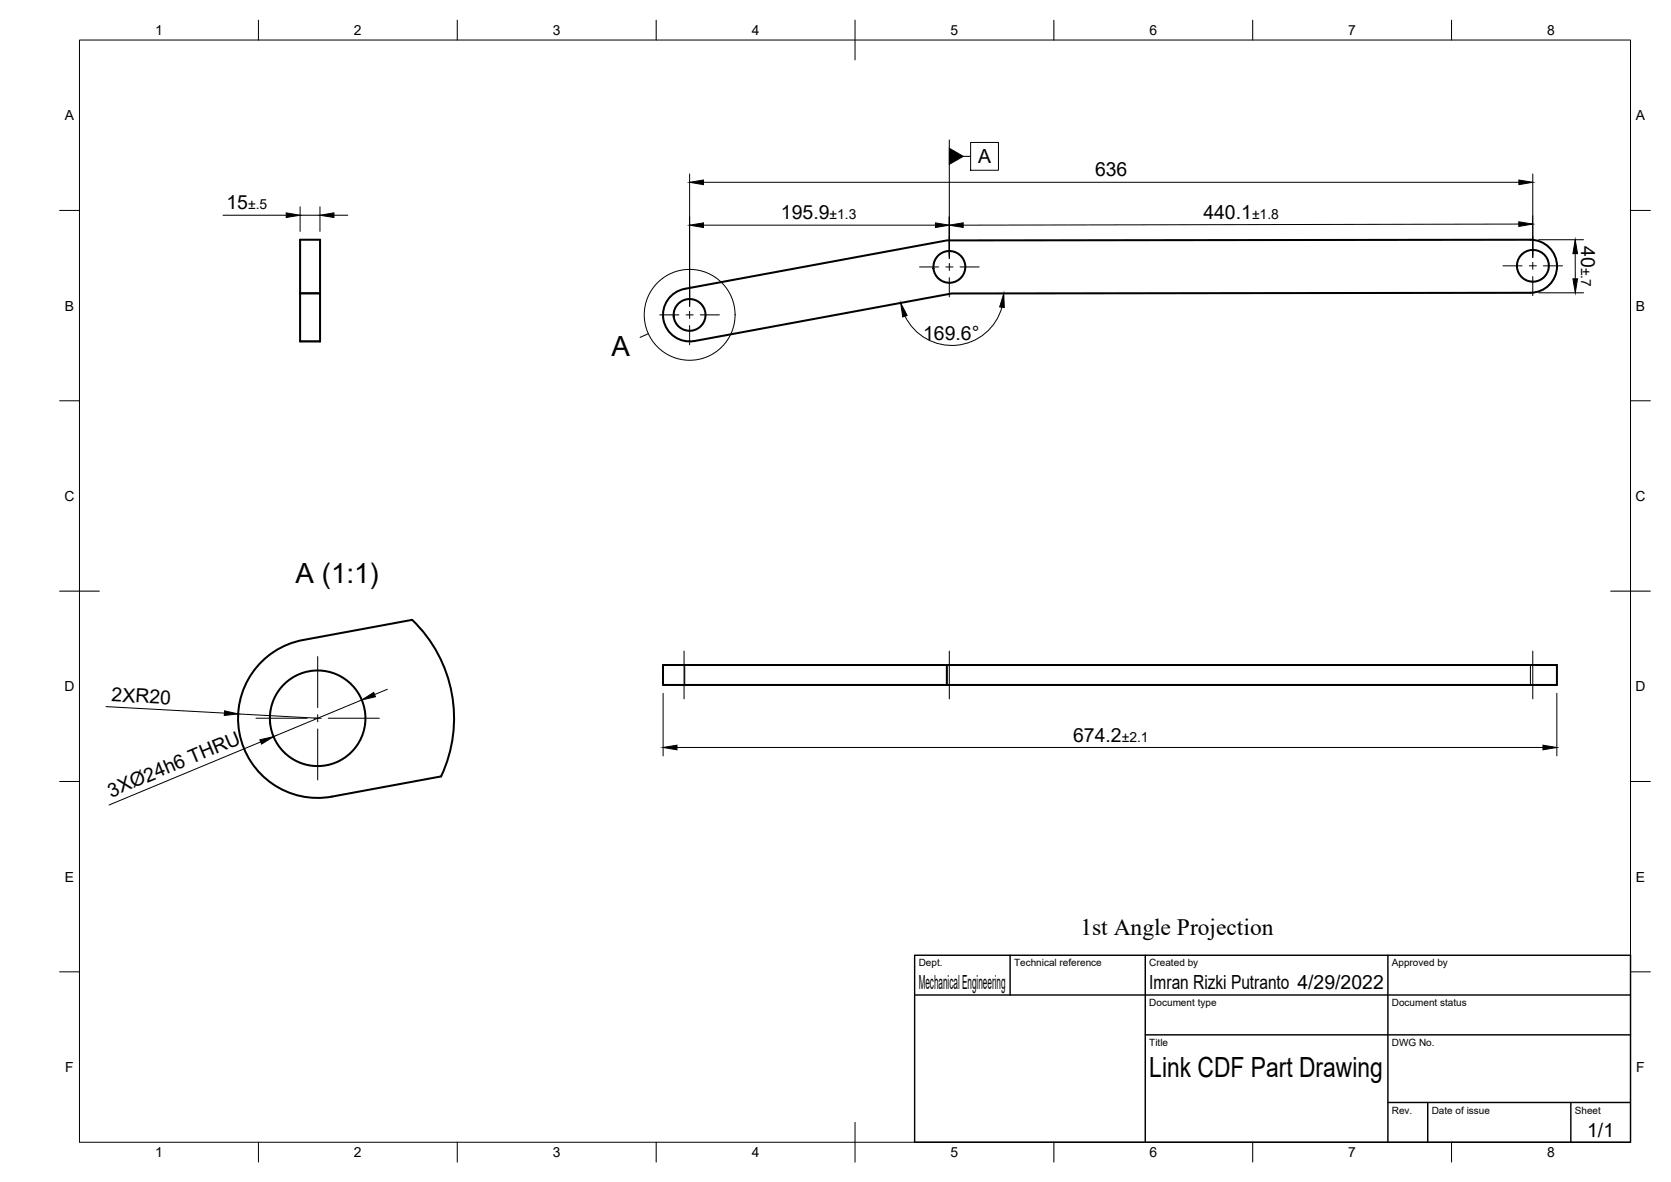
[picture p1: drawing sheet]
<svg xmlns="http://www.w3.org/2000/svg" width="420mm" height="297mm" viewBox="0 0 420 297" stroke-linecap="round" stroke-linejoin="round" font-family="sans-serif">
<!-- layer: Visible -->
<g fill="none" stroke="#000" stroke-width=".51">
<path d="M75.5 73.8v12h5v-12h-5v-13.6h5v13.6M384.8 73.6l-145.5 .2-64.7 11.9M384.8 73.6a6.7 6.7 0 0 0 6.7-6.7 6.7 6.7 0 0 0-6.7-6.7l-146.7 .2-65.9 12.2a6.7 6.7 0 0 0-5.4 7.8 6.7 6.7 0 0 0 7.8 5.3M76.2 160.8a20 20 0 0 0-16 23.3 20 20 0 0 0 23.3 16.1l27.4-5.1a34.3 34.3 0 0 0-7.3-39.3l-27.4 5M238.1 167.1h-71.4v5h71.4v-5h153.4v5h-153.4"/>
<circle cx="173.4" cy="79.1" r="4"/>
<circle cx="238.7" cy="67.1" r="4"/>
<circle cx="385.4" cy="66.8" r="4"/>
<circle cx="79.9" cy="180.5" r="12"/>
</g>
<!-- layer: Visible Narrow -->
<path d="M75.5 73.6h5M75.5 85.7h5M172.2 167.1v5M384.8 167.1v5" fill="none" stroke="#000" stroke-width=".25"/>
<!-- layer: Border -->
<g fill="none" stroke="#000" stroke-width=".25">
<path d="M20 10.1h390v276.9h-390zM65 5.1v5M115 5.1v5M165 5.1v5M215 5.1v10M265 5.1v5M315 5.1v5M365 5.1v5M15 52.9h5M410 52.9h5M15 100.7h5M410 100.7h5"/>
<path d="M15 148.6h10M405 148.6h10M15 196.4h5M410 196.4h5M15 244.2h5M410 244.2h5M65 287v5M115 287v5M165 287v5M215 282.1v9.9M265 287v5M315 287v5"/>
<path d="M365 287v5"/>
</g>
<!-- layer: TitleBlock -->
<path d="M230 240.1h180v46.9h-180zM230 250h180M254 240.1v9.9M288 240.1v46.9M349 240.1v46.9M288 260.1h122M349 277.1h61M359 277.1v9.9M395 277.1v9.9" fill="none" stroke="#000" stroke-width=".36"/>
<!-- layer: Center Lines -->
<g fill="none" stroke="#000" stroke-width=".25">
<path d="M238.7 59.6v4.8M385.4 59.3v4.8M165.9 79.1h4.8M172.5 79.1h1.8M173.4 71.6v4.9M173.4 78.2v1.8M176.1 79.1h4.8M231.2 67.1h4.8M237.8 67.1h1.8M238.7 66.2v1.8M238.7 69.8v4.8M241.4 67.1h4.8"/>
<path d="M377.9 66.8h4.8M384.5 66.8h1.8M385.4 65.9v1.8M385.4 69.5v4.8M388.1 66.8h4.8M173.4 81.8v4.8M79.9 165v12.8M79.9 179.6v1.8M172 163.6v12M238.7 163.6v12M385.4 163.6v12M64.4 180.5h12.8"/>
<path d="M79 180.5h1.8M79.9 183.2v12.8M82.5 180.5h12.9"/>
</g>
<!-- layer: Dimensions -->
<g fill="none" stroke="#000" stroke-width=".25">
<path d="M56.1 54.1h15.9M75.5 52v6.2M75.5 54.1h5M80.5 52v6.2M84 54.1h3.5M173.4 43.7v33.3M176.9 56.6h58.3M176.9 45.8h205M238.7 54.5v10.5M381.9 56.3l-139.7 .3M385.4 43.7v21v-10.5M251.9 77.2a13.1 13.1 0 0 1-11.4 9.6 13.1 13.1 0 0 1-12.9-7.4"/>
<path d="M386.9 60.2h11.3M386.9 73.6h11.3M396.1 63.7v6.4M26.6 177.6l29.8 1.6M59.9 179.4l20 1.1M91 175.9l-22.2 9.2M97.4 173.2l-3.2 1.3M166.7 174.2v15.8M391.5 174.2v15.8M65.6 186.4l-38.2 15.9M170.2 187.8h217.8"/>
</g>
<g fill="#000" stroke="#000" stroke-width=".25">
<path d="M72 53.5l3.5 .6-3.5 .6zM80.5 54.1l3.5-.6v1.2zM173.4 56.6l3.5-.6v1.2zM173.4 45.8l3.5-.6v1.2zM235.2 56l3.5 .6-3.5 .6zM238.7 56.6l3.5-.6v1.2zM381.9 55.7l3.5 .6-3.5 .6zM381.9 45.2l3.5 .6-3.5 .6zM226.5 76.1l1.6 3.2-1.1 .3zM252.4 73.7l.1 3.6-1.1-.2zM396.1 60.2l.6 3.5h-1.2zM395.5 70.1h1.2l-.6 3.5z"/>
<path d="M56.5 178.6l3.4 .8-3.5 .4zM91 175.9l3-1.9 .4 1.1zM65.3 185.9l3.5-.8-3 1.9zM166.7 187.8l3.5-.5v1.1zM388 187.3l3.5 .5-3.5 .6z"/>
</g>
<!-- layer: Annotations -->
<g fill="none" stroke="#000" stroke-width=".25">
<path d="M238.7 35.2v28.9M242.2 39.3h1.9M244.1 35.8h7v7h-7zM163 83.9l-2.1 .9"/>
<circle cx="173.4" cy="79.1" r="11.4"/>
</g>
<path d="M238.7 37.3l3.5 2-3.5 2z" fill="#000" stroke="#000" stroke-width=".25"/>
<g font-size="7">
<text x="153.8" y="89.5">A</text>
<text x="74.3" y="146.4">A (1:1)</text>
<text x="289" y="270.6">Link CDF Part Drawing</text>
</g>
<text font-size="5.9" x="271.7" y="234.9">1st Angle Projection</text>
<g font-size="4.9">
<text x="245.9" y="41">A</text>
<text x="275.3" y="44.4">636</text>
<text x="56.9" y="52.6">15</text>
<text x="196.4" y="55.1">195.9</text>
<text x="302.6" y="55">440.1</text>
<text x="397.5" y="61.8" transform="rotate(90 397.5 61.8)">40</text>
<text x="232.1" y="85.4">169.6°</text>
<text x="28" y="176.2" transform="rotate(3 28 176.2)">2XR20</text>
<text x="269.8" y="186.4">674.2</text>
<text x="27.9" y="200.4" transform="rotate(-23 27.9 200.4)">3XØ24h6 THRU</text>
<text x="231" y="248.5">Mechanical Engineering</text>
<text x="289" y="248.5">Imran Rizki Putranto 4/29/2022</text>
<text x="399.1" y="285.7">1/1</text>
</g>
<g font-size="3.5">
<text x="39" y="8.8">1</text>
<text x="89" y="8.8">2</text>
<text x="139" y="8.8">3</text>
<text x="189" y="8.8">4</text>
<text x="239" y="8.8">5</text>
<text x="289" y="8.8">6</text>
<text x="339" y="8.8">7</text>
<text x="389" y="8.8">8</text>
<text x="16.3" y="30.2">A</text>
<text x="411.3" y="30.2">A</text>
<text x="62.4" y="52.6">±.5</text>
<text x="208.6" y="55.1">±1.3</text>
<text x="314.8" y="55">±1.8</text>
<text x="397.5" y="67.3" transform="rotate(90 397.5 67.3)">±.7</text>
<text x="16.3" y="78">B</text>
<text x="411.3" y="78">B</text>
<text x="16.2" y="125.9">C</text>
<text x="411.2" y="125.9">C</text>
<text x="16.2" y="173.7">D</text>
<text x="411.2" y="173.7">D</text>
<text x="282" y="186.4">±2.1</text>
<text x="16.3" y="221.6">E</text>
<text x="411.3" y="221.6">E</text>
<text x="16.4" y="269.4">F</text>
<text x="411.4" y="269.4">F</text>
<text x="39" y="290.8">1</text>
<text x="89" y="290.8">2</text>
<text x="139" y="290.8">3</text>
<text x="189" y="290.8">4</text>
<text x="239" y="290.8">5</text>
<text x="289" y="290.8">6</text>
<text x="339" y="290.8">7</text>
<text x="389" y="290.8">8</text>
</g>
<g font-size="2.5">
<text x="231" y="242.9">Dept.</text>
<text x="255" y="242.9">Technical reference</text>
<text x="289" y="242.9">Created by</text>
<text x="350" y="242.9">Approved by</text>
<text x="289" y="252.8">Document type</text>
<text x="350" y="252.8">Document status</text>
<text x="289" y="262.9">Title</text>
<text x="350" y="262.9">DWG No.</text>
<text x="350" y="279.9">Rev.</text>
<text x="360" y="279.9">Date of issue</text>
<text x="396" y="279.9">Sheet</text>
</g>
</svg>
